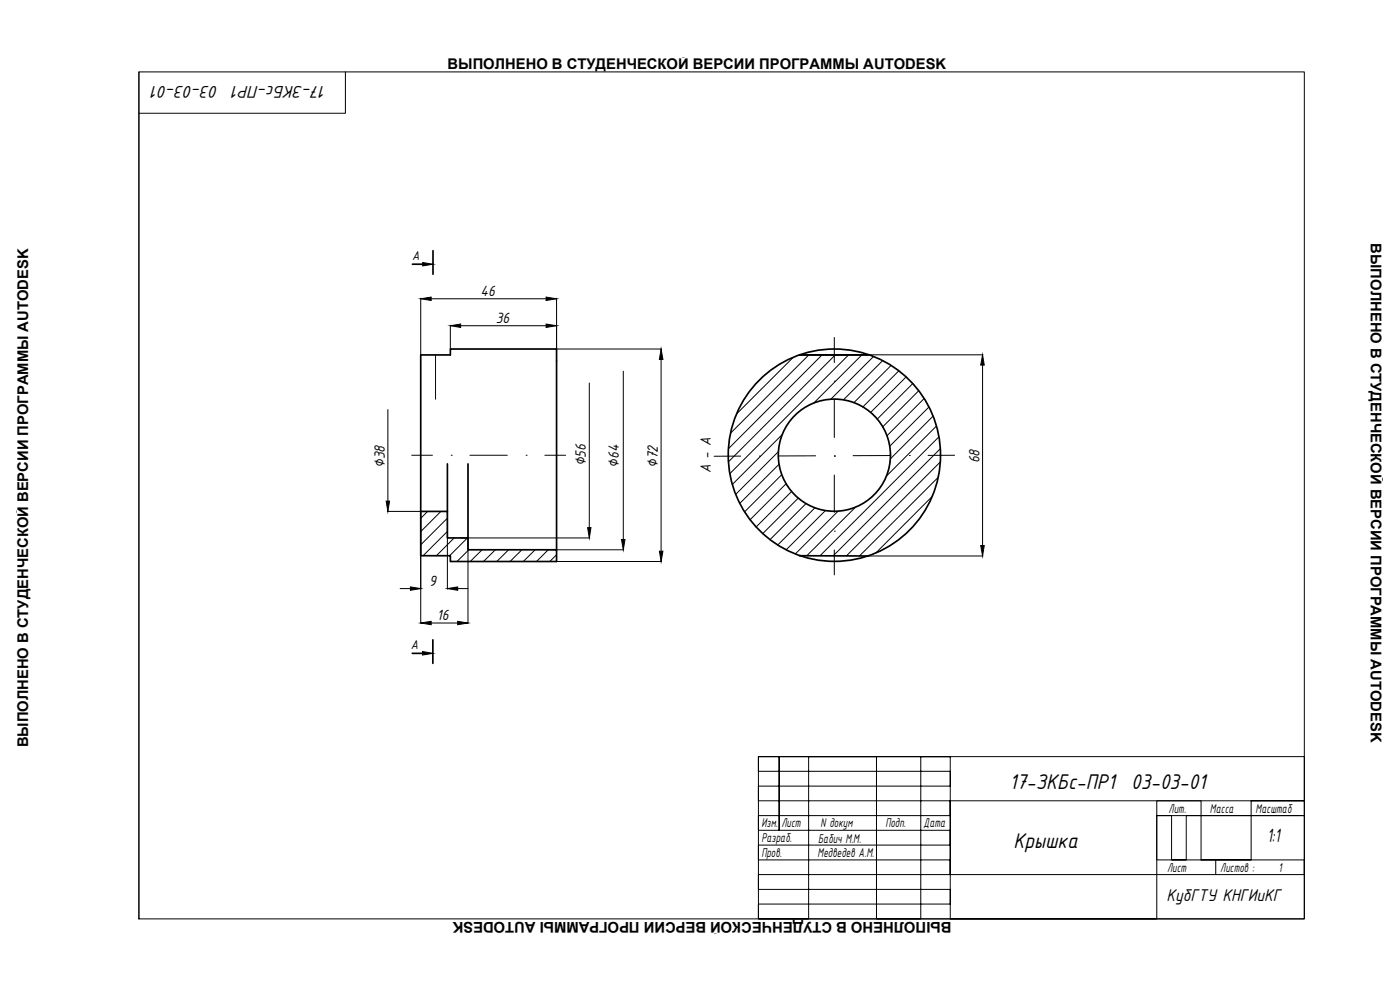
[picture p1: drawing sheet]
<svg xmlns="http://www.w3.org/2000/svg" width="420mm" height="297mm" viewBox="0 0 420 297" stroke-linecap="round" stroke-linejoin="round" font-family="sans-serif">
<!-- layer: FORM -->
<path d="M24 17.2h371.8v262.9h-371.8z" fill="none" stroke="#fff" stroke-width=".3"/>
<!-- layer: 0 -->
<g fill="none" stroke="#000" stroke-width=".3">
<path d="M41.7 21.6v254.1M126.3 89.5v17M129.4 89.6h34.5M135.2 97.6v7.1M138.2 97.7h25.7M167 89.5v15.2M130.7 106.5v13.3M167.1 104.7h31.5M176.9 114.9v43.4M187.1 111.4v50.5M198.4 107.9v57.5M238 107.3l-17 16.9"/>
<path d="M239.9 106.5h20.8zM242.7 106.5l-23.5 23.5M246.7 106.5l-28.1 28.1M250.4 114.4h.1M250.4 101.2v7.6M250.7 106.5l-32.1 32.1M254.7 106.5l-35.7 35.6M258.7 106.5l-14.6 14.5M260.8 106.5h34.2M262.2 107l-12.9 12.8M264.9 108.2l-11.8 11.8M267.4 109.7l-11.2 11.1"/>
<path d="M269.7 111.3l-10.8 10.8M271.9 113.1l-10.6 10.7M273.9 115.1l-10.6 10.7M275.7 117.2l-10.8 10.9M277.4 119.6l-11.2 11.2M294.9 109.5v54.2M116.4 122.9v27.5M123.6 136.6h6.2M135.4 136.6h.1M141 136.6h11.3M157.9 136.6h.1M163.5 136.6h6.2"/>
<path d="M222.3 136.8l-8 .1M227.9 136.8h.1M233.6 135.5l-12.8 12.9M233.8 139.3l-11.8 11.8M234.8 130.4l-15.1 15M244.8 136.8h-11.3M250.4 136.9h.1M250.4 136.8h.1M250.4 120v11.3M267.3 136.7h-11.3M272.9 136.7h.1M278.8 122.1l-11.8 11.8"/>
<path d="M280 124.9l-12.8 12.8M281 127.8l-15 15.1M281.8 131l-35.7 35.7M282.2 134.6l-32.2 32.2M282.2 138.6l-28.2 28.2M286.5 136.6h-8M116.2 153.4h10M126.3 153.5v33.6M128.3 153.4l-2 2.1M132.3 153.4l-6 6.1M134.3 155.5l-8 8M134.3 159.5l-7.3 7.2"/>
<path d="M134.3 153.5v23.3M234.6 142.4l-11.2 11.2M235.9 145.1l-10.8 10.9M237.6 147.5l-10.7 10.6M239.6 149.5l-10.7 10.6M241.9 151.1l-10.9 10.9M244.5 152.4l-11.1 11.2M247.7 153.2l-11.8 11.8M250.4 159.4h.1M250.4 142.5v11.2M251.5 153.4l-12.8 12.8M256.7 152.3l-14.6 14.4"/>
<path d="M279.8 149l-17.1 17M281.6 143.2l-23.6 23.6M120.1 176.6h3.1M136.3 161.4l-5.3 5.3M137.4 176.6h3M138.3 161.4h38.7M140.3 161.4l-5.4 5.3M140.4 161.4v25.7M140.7 165l-3.6 3.5M144.7 165l-3.6 3.5M148.7 165l-3.6 3.5M152.6 165l-3.5 3.5"/>
<path d="M156.6 165l-3.5 3.5M160.6 165l-3.6 3.5M163.7 165h23.5M164.5 165l-3.5 3.5M167 166.4l-2 2.1M167.1 168.5h31.5M250.4 165v7.5M260.7 166.8h34.3M129.4 186.9h8M285.2 227v48.7h-57.6v-4.4h57.6v-4.4h-57.6v-4.5h57.6v-4.4h-57.6v-4.4h57.6v-4.5h-57.6v-4.4h57.6v-4.4h-57.6v-4.4h57.6v-4.5h-57.6v-4.4h57.6h-8.9v48.7h-13.3v-48.7h-20.3v48.7h-15.1v-48.7h6.2v22.1v-22.1h157.6v13.3h-106.2v22.1h106.2v-4.4h-44.2v-13.3h4.4v13.3h4.4v-13.3h35.4v-4.4h-15.9v17.7h-15v-17.7h-13.3v35.4h-62h106.2v-31h-44.2M364.9 258v4.4"/>
</g>
<!-- layer: FORM -->
<path d="M41.7 21.6h349.7v254.1h-349.7zM103.7 21.6v12.4h-62" fill="none" stroke="#000" stroke-width=".3"/>
<!-- layer: 0 -->
<g fill="none" stroke="#000" stroke-width=".51">
<path d="M123.8 79.3h3.1M129.9 75.2v7.1M260.7 106.5h-20.8M134.3 139.2v14.2M140.4 139.2v22.2M126.3 153.4h8v8h6.1v3.6h26.6v3.5h-31.8v-1.8h-8.9v-60.2h8.9v-1.8h31.8v60.3M239.9 166.7l20.7 .1M123.7 196h3.1M129.9 192v7"/>
<circle cx="250.4" cy="136.6" r="31.9"/>
<circle cx="250.4" cy="136.6" r="16.8"/>
</g>
<g fill="#000" stroke="#000" stroke-width=".3">
<path d="M126.9 78.8l3 .5-3 .5zM126.3 89.6l3.1-.5v1.1zM135.2 97.7l3-.5v1zM163.9 97.2l3.1 .5-3.1 .5zM163.9 89.1l3.1 .5-3.1 .6zM198.4 104.7l.6 3.2h-1.1zM294.9 106.5l.5 3h-1.1zM115.9 150.4h1l-.5 3zM176.3 158.3h1.1l-.5 3.1zM123.2 176.1l3.1 .5-3.1 .5zM134.3 176.6l3.1-.5v1zM186.5 161.9h1.1l-.5 3.1z"/>
<path d="M197.9 165.4h1.1l-.6 3.1zM294.3 163.7h1.1l-.5 3.1zM126.8 195.5l3.1 .5-3.1 .5zM126.3 186.9l3.1-.5v1zM137.4 186.4l3 .5-3 .5z"/>
</g>
<g font-size="6.9">
<text x="303" y="236.6">17-ЗКБс-ПР1 03-03-01</text>
<text x="304.2" y="254.3">Крышка</text>
</g>
<text font-size="6.2" x="380.3" y="252.6">1:1</text>
<g font-size="5.5">
<text x="65.6" y="25.7" transform="rotate(-180 65.6 25.7)">03-03-01</text>
<text x="98" y="25.7" transform="rotate(-180 98 25.7)">17-ЗКБс-ПР1</text>
<text x="350" y="270.4">КубГТУ КНГИиКГ</text>
</g>
<g font-size="4.8">
<text x="144.2" y="88.8">46</text>
<text x="148.8" y="96.8">36</text>
<text x="115.5" y="140.4" transform="rotate(-90 115.5 140.4)">∅38</text>
<text x="175.8" y="139.9" transform="rotate(-90 175.8 139.9)">∅56</text>
<text x="185.7" y="140.4" transform="rotate(-90 185.7 140.4)">∅64</text>
<text x="197.5" y="140.4" transform="rotate(-90 197.5 140.4)">∅72</text>
<text x="213.3" y="142" transform="rotate(-90 213.3 142)">A - A</text>
<text x="294" y="139" transform="rotate(-90 294 139)">68</text>
<text x="128.8" y="175.7">9</text>
<text x="131.1" y="186">16</text>
</g>
<g font-size="4.4">
<text x="134.3" y="20.6">ВЫПОЛНЕНО В СТУДЕНЧЕСКОЙ ВЕРСИИ ПРОГРАММЫ AUTODESK</text>
<text x="411.4" y="73" transform="rotate(90 411.4 73)">ВЫПОЛНЕНО В СТУДЕНЧЕСКОЙ ВЕРСИИ ПРОГРАММЫ AUTODESK</text>
<text x="8.4" y="224.3" transform="rotate(-90 8.4 224.3)">ВЫПОЛНЕНО В СТУДЕНЧЕСКОЙ ВЕРСИИ ПРОГРАММЫ AUTODESK</text>
<text x="285.5" y="276.6" transform="rotate(-180 285.5 276.6)">ВЫПОЛНЕНО В СТУДЕНЧЕСКОЙ ВЕРСИИ ПРОГРАММЫ AUTODESK</text>
</g>
<g font-size="4.1">
<text x="123.7" y="77.9">A</text>
<text x="123.3" y="194.7">A</text>
<text x="350.7" y="243.8">Лит.</text>
<text x="363.1" y="243.8">Масса</text>
<text x="376.8" y="243.8">Масштаб</text>
<text x="228.5" y="248.3">Изм.</text>
<text x="234.5" y="248.3">Лист</text>
<text x="246.2" y="248.3">N докум</text>
<text x="265.7" y="248.3">Подп.</text>
<text x="277.2" y="248.3">Дата</text>
<text x="228.5" y="257.1">Пров.</text>
<text x="228.5" y="252.7">Разраб.</text>
<text x="245.4" y="257.1">Медведев А.М.</text>
<text x="245.5" y="252.8">Бабич М.М.</text>
<text x="350.3" y="261.5">Лист</text>
<text x="366.2" y="261.5">Листов :</text>
<text x="383.7" y="261.5">1</text>
</g>
</svg>
